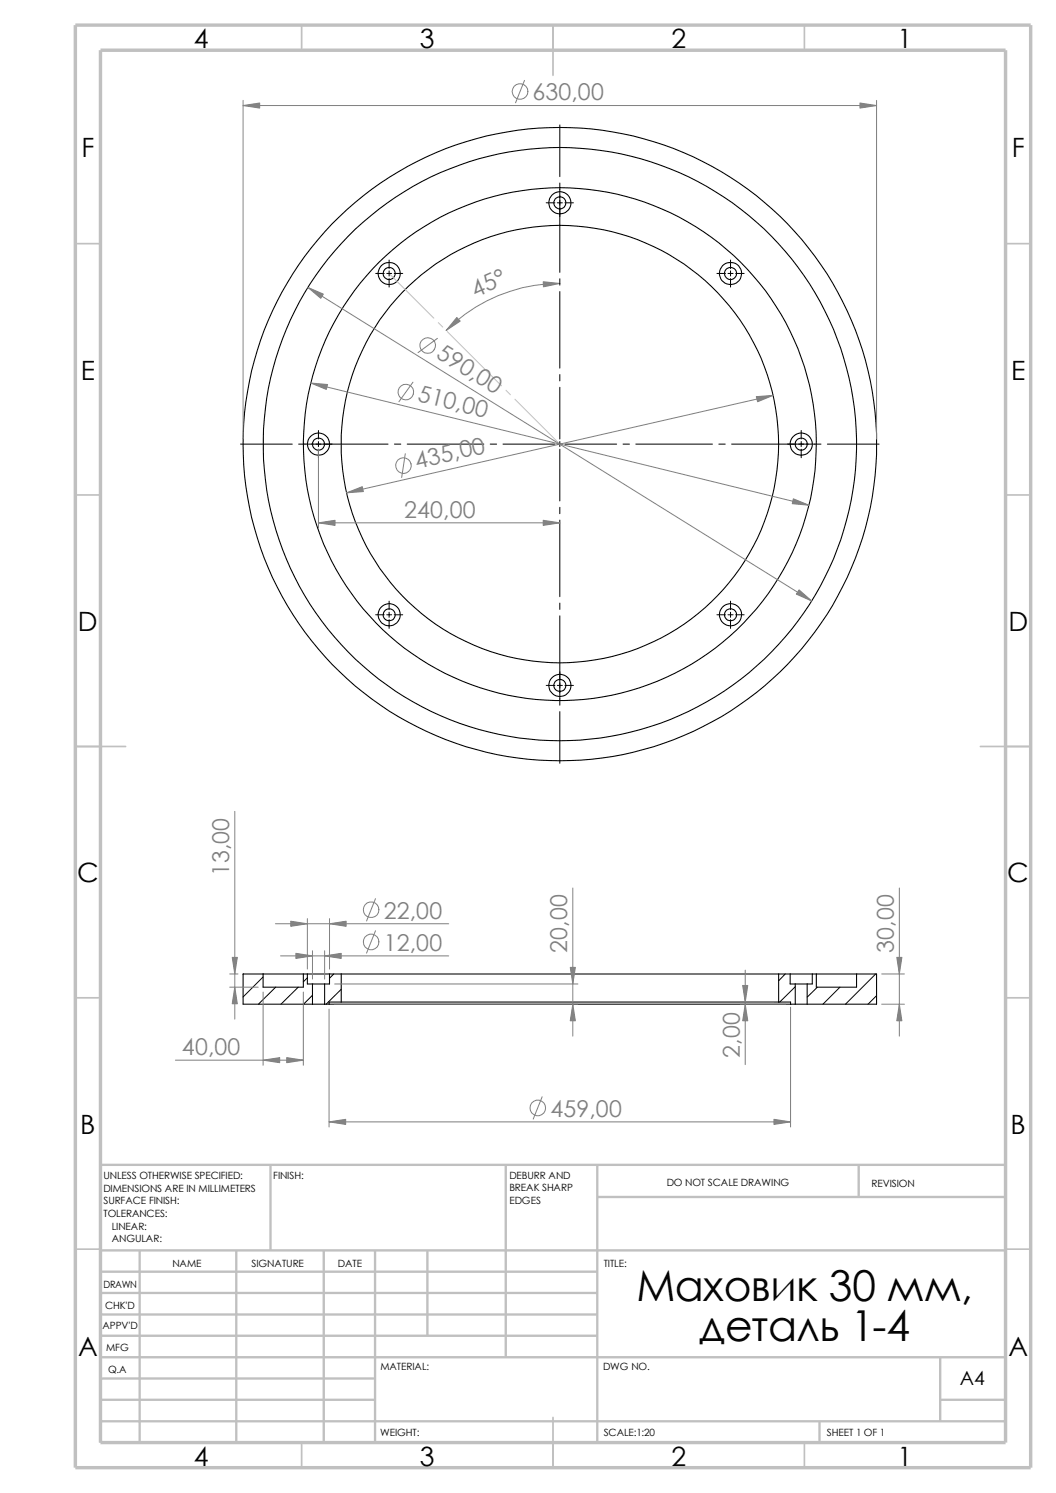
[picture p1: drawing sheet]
<svg xmlns="http://www.w3.org/2000/svg" width="210mm" height="297mm" viewBox="0 0 210 297" stroke-linecap="round" stroke-linejoin="round" font-family="sans-serif">
<g fill="none" stroke="#c0c0c0" stroke-width=".34">
<path d="M60 5v5M110 5v10M160 5v5M15 48.5h5M200 48.5h5M15 98.5h5M200 98.5h5M15 148.5h10M195 148.5h10M15 198.5h5M200 198.5h5M15 248.5h5"/>
<path d="M200 248.5h5M60 287v5M110 282v10M160 287v5"/>
</g>
<g fill="none" stroke="#c0c0c0" stroke-width=".47">
<path d="M53.8 231.7v17.1M100.6 231.7v38.3M118.8 231.7v55.3M118.8 238.1h81.2M170.8 231.7v6.4M200 231.7h-180v55.3M20 248.8h180M20 257.2h98.8M20 253h98.8M27.8 248.8v38.2M47 248.8v38.2M64.4 248.8v38.2"/>
<path d="M74.6 248.8v38.2M85 248.8v16.9M20 265.7h98.8M20 261.5h98.8M20 278.5h54.6M20 274.2h54.6M20 270h180M187 278.5h13M187 270v12.7M20 282.7h180M163 282.7v4.3"/>
</g>
<path d="M15 5h190v287h-190zM20 10h180v277h-180z" fill="none" stroke="#c0c0c0" stroke-width=".68" stroke-linecap="butt"/>
<g fill="none" stroke="#000" stroke-width=".21">
<path d="M52.3 193.8h8M52.3 193.8v2.6h8v-2.6M52.3 193.8h-4v6h13.8M60.3 193.8h.8M61.1 193.8v1.9h1M61.1 193.8h4.4M62.1 195.7h2.5M62.1 199.8h2.5M62.1 195.7v4.1M64.6 195.7v4.1M64.6 199.8h.8M65.4 199.8h91.8"/>
<path d="M65.5 193.8v1.9h-.9M65.5 193.8h2.4M67.9 193.8v5.5M67.9 199.3h-2.5v.5M67.9 193.8h87M67.9 199.3h87M154.9 193.8v5.5M154.9 199.3h2.3v.5M154.9 193.8h2.2M157.1 193.8h4.4M157.1 193.8v1.9h1.1M157.2 199.8h1"/>
<path d="M158.2 195.7h2.3M158.2 199.8h2.3M158.2 195.7v4.1M160.5 195.7v4.1M161.5 193.8v1.9h-1M161.5 193.8h.8M162.3 193.8v2.6h8v-2.6M162.3 193.8h8M170.3 193.8h4v6h-13.8"/>
<circle cx="77.4" cy="54.4" r="2.19"/>
<circle cx="77.4" cy="54.4" r="1.2"/>
<circle cx="111.3" cy="40.4" r="1.21"/>
<circle cx="111.4" cy="40.4" r="2.19"/>
<circle cx="145.3" cy="54.4" r="1.21"/>
<circle cx="145.3" cy="54.4" r="2.19"/>
<circle cx="63.3" cy="88.4" r="2.2"/>
<circle cx="63.3" cy="88.3" r="1.2"/>
<circle cx="111.3" cy="88.4" r="63"/>
<circle cx="111.3" cy="88.3" r="43.5"/>
<circle cx="111.3" cy="88.3" r="59"/>
<circle cx="111.3" cy="88.3" r="51"/>
<circle cx="159.3" cy="88.4" r="2.2"/>
<circle cx="159.3" cy="88.3" r="1.2"/>
<circle cx="77.4" cy="122.3" r="2.2"/>
<circle cx="77.4" cy="122.3" r="1.19"/>
<circle cx="111.3" cy="136.4" r="2.2"/>
<circle cx="111.3" cy="136.3" r="1.2"/>
<circle cx="145.3" cy="122.3" r="1.2"/>
<circle cx="145.3" cy="122.3" r="2.2"/>
</g>
<g fill="none" stroke="#000" stroke-width=".2">
<path d="M111.3 24.8v10.3M111.3 36.4v17.8M74.7 54.4h1.7M76.9 54.4h1M77.4 51.7v1.7M77.4 53.9v1M77.4 55.4v1.7M78.4 54.4h1.7M108.6 40.3h1.8M110.8 40.3h1M111.3 55.5v1.2M111.3 58v15.2"/>
<path d="M112.4 40.3h1.6M142.6 54.4h1.7M144.8 54.4h1M145.3 51.7v1.7M145.3 53.9v1M145.3 55.4v1.7M146.3 54.4h1.7M111.3 74.5v1.3M111.3 77v10.3M47.8 88.3h10.3M59.4 88.3h17.8M63.3 85.6v1.7"/>
<path d="M63.3 87.8v1.1M63.3 89.4v1.7M78.4 88.3h1.3M81 88.3h15.2M97.5 88.3h1.3M100 88.3h10.4M110.8 88.3h1M111.3 87.8v1.1M111.3 89.4v10.3M112.4 88.3h10.2M123.9 88.3h1.3M126.4 88.3h15.3"/>
<path d="M143 88.3h1.2M145.5 88.3h17.8M159.3 85.6v1.7M159.3 87.8v1.1M159.3 89.4v1.7M164.5 88.3h10.3M77.4 119.6v1.7M111.3 100.9v1.3M111.3 103.5v15.2M111.3 120v1.2M145.3 119.6v1.7M74.7 122.3h1.7"/>
<path d="M76.9 122.3h1M77.4 121.8v1M77.4 123.3v1.7M78.4 122.3h1.7M108.6 136.4h1.8M110.8 136.4h1M111.3 122.5v17.8M112.4 136.4h1.6M142.6 122.3h1.7M144.8 122.3h1M145.3 121.8v1M145.3 123.3v1.7"/>
<path d="M146.3 122.3h1.7M111.3 141.6v10.2M48.4 193.8h-.1M52.3 194.4l-4 3.9M54.8 196.4l-3.4 3.4M59.3 196.4l-3.4 3.4M61.1 194.5l-.8 .8M62.1 198l-1.7 1.8M66.4 193.8l-.9 .8M67.9 196.8l-3 3M156.2 193.8l-1.3 1.3M158.2 196.3l-3.1 3"/>
<path d="M162.6 196.4l-2.1 2M167 196.4l-3.3 3.4M174.2 193.8l-6.1 6M174.3 198.1l-1.7 1.7"/>
</g>
<path d="M77.4 54.4l8.9 8.9M87.2 64.2l.9 .9M88.9 66l10.8 10.8M100.6 77.6l.9 .9M102.4 79.4l8.9 8.9" fill="none" stroke="#c0c0c0" stroke-width=".2"/>
<g fill="none" stroke="#808080" stroke-width=".2">
<path d="M48.3 20v67.3M104.3 16l-1.8 4.4M174.3 20v67.3M48.3 21h126M61.3 57.2l100.1 62.3M111.3 56.4a31.8 31.8 0 0 0-22.6 9.3M61.8 76.2l99.1 24.3M82.1 76l-2.8 3.9M87 67.3l-3.9 2.8M153.8 78.7l-84.9 19.3M63.3 89.4v15.6M80.6 90.3l-.7 4.7"/>
<path d="M63.3 104h48M46.7 161.4v41.3M74.7 178.8l-1.8 4.4M113.9 176.7v29.4M178.9 176.7v29.4M45.7 193.8h1.6M45.7 196.4h5.7M52.3 197.4v14.5M54.8 183.8h34.4M55.8 190.2h33.4M60.3 197.4v14.5M61.1 182.8v10"/>
<path d="M62.1 189.1v5.7M64.6 189.1v5.7M65.5 182.8v10M66.5 199.8h48.4M66.5 195.7h48.4M74.7 185.2l-1.8 4.4M147.2 199.8h9.1M147.2 199.3h6.6M148.2 193v18.8M175.3 199.8h4.6M175.3 193.8h4.6M34.9 210.9h25.4"/>
<path d="M65.4 200.7v23.5M107.8 218.2l-1.8 4.4M157.2 200.4v23.8M65.4 223.2h91.8"/>
<circle cx="103.4" cy="18.2" r="1.56"/>
<circle cx="80.7" cy="78" r="1.56"/>
<circle cx="85.1" cy="68.7" r="1.55"/>
<circle cx="80.2" cy="92.6" r="1.55"/>
<circle cx="73.8" cy="181" r="1.56"/>
<circle cx="73.8" cy="187.4" r="1.55"/>
<circle cx="107" cy="220.4" r="1.55"/>
</g>
<g fill="#808080" stroke="#808080" stroke-width=".2">
<path d="M108 56l3.3 .4-3.2 .7z"/>
<path d="M90.8 63.2l.7 .7-2.8 1.8z"/>
<path d="M113.9 199.8l.5 3.3h-1z"/>
<path d="M113.4 192.4h1l-.5 3.3z"/>
<path d="M178.4 190.5h1l-.5 3.3z"/>
<path d="M178.9 199.8l.5 3.3h-1z"/>
<path d="M148.2 199.8l.5 3.3h-1z"/>
<path d="M147.7 196h1l-.5 3.3z"/>
<path d="M64.6 190.2l3.3-.5v1z"/>
<path d="M58.8 189.7l3.3 .5-3.3 .5z"/>
<path d="M46.7 196.4l.5 3.3h-1z"/>
<path d="M46.2 190.5h1l-.5 3.3z"/>
<path d="M57 210.4l3.3 .5-3.3 .5z"/>
<path d="M52.3 210.9l3.3-.5v1z"/>
<path d="M65.5 183.8l3.3-.5v1z"/>
<path d="M57.8 183.3l3.3 .5-3.3 .5z"/>
<path d="M65.4 223.2l3.3-.5v1z"/>
<path d="M153.9 222.7l3.3 .5-3.3 .5z"/>
<path d="M171 20.5l3.3 .5-3.3 .5z"/>
<path d="M48.3 21l3.3-.5v1z"/>
<path d="M150.4 78.9l3.4-.2-3.1 1.2z"/>
<path d="M68.9 98l3.2-1.2 .2 1z"/>
<path d="M61.8 76.2l3.4 .3-.3 1z"/>
<path d="M157.8 99.2l3.1 1.3-3.3-.3z"/>
<path d="M61.3 57.2l3 1.3-.5 .9z"/>
<path d="M158.9 117.3l2.5 2.2-3-1.3z"/>
<path d="M63.3 104l3.3-.5v1z"/>
<path d="M108 103.5l3.3 .5-3.3 .5z"/>
</g>
<g font-size="8.5">
<text x="126.6" y="258.7">Маховик 30 мм,</text>
<text x="139.1" y="266.9">деталь 1-4</text>
</g>
<g font-size="5.3">
<text x="38.5" y="9.6">4</text>
<text x="83.5" y="9.6">3</text>
<text x="133.5" y="9.6">2</text>
<text x="178.5" y="9.6">1</text>
<text x="16.2" y="31.3">F</text>
<text x="201.2" y="31.3">F</text>
<text x="16" y="75.6">E</text>
<text x="201.1" y="75.6">E</text>
<text x="15.5" y="125.6">D</text>
<text x="200.6" y="125.6">D</text>
<text x="15.3" y="175.6">C</text>
<text x="200.3" y="175.6">C</text>
<text x="16" y="225.6">B</text>
<text x="201" y="225.6">B</text>
<text x="15.5" y="269.8">A</text>
<text x="200.5" y="269.8">A</text>
<text x="38.5" y="291.6">4</text>
<text x="83.5" y="291.6">3</text>
<text x="133.5" y="291.6">2</text>
<text x="178.5" y="291.6">1</text>
</g>
<g font-size="4.6" fill="#808080">
<text x="105.9" y="20">630,00</text>
<text x="94.6" y="59.2" transform="rotate(-24 94.6 59.2)">45°</text>
<text x="86.5" y="71.1" transform="rotate(32 86.5 71.1)">590,00</text>
<text x="82.9" y="79.8" transform="rotate(14 82.9 79.8)">510,00</text>
<text x="82.9" y="93.2" transform="rotate(-13 82.9 93.2)">435,00</text>
<text x="80.4" y="103.1">240,00</text>
<text x="45.6" y="174.4" transform="rotate(-90 45.6 174.4)">13,00</text>
<text x="76.3" y="182.8">22,00</text>
<text x="76.3" y="189.2">12,00</text>
<text x="112.8" y="189.6" transform="rotate(-90 112.8 189.6)">20,00</text>
<text x="177.8" y="189.6" transform="rotate(-90 177.8 189.6)">30,00</text>
<text x="36.2" y="210">40,00</text>
<text x="147.1" y="210.5" transform="rotate(-90 147.1 210.5)">2,00</text>
<text x="109.5" y="222.2">459,00</text>
</g>
<text font-size="3.9" x="190.9" y="275.5">A4</text>
<g font-size="2">
<text x="20.6" y="234.6">UNLESS OTHERWISE SPECIFIED:</text>
<text x="20.6" y="237.1">DIMENSIONS ARE IN MILLIMETERS</text>
<text x="20.6" y="239.6">SURFACE FINISH:</text>
<text x="54.4" y="234.6">FINISH:</text>
<text x="101.3" y="237">BREAK SHARP</text>
<text x="101.3" y="239.5">EDGES</text>
<text x="101.3" y="234.5">DEBURR AND</text>
<text x="132.6" y="236">DO NOT SCALE DRAWING</text>
<text x="173.3" y="236.2">REVISION</text>
<text x="20.6" y="242.1">TOLERANCES:</text>
<text x="22.2" y="244.6">LINEAR:</text>
<text x="22.2" y="247.1">ANGULAR:</text>
<text x="50" y="252">SIGNATURE</text>
<text x="67.2" y="252">DATE</text>
<text x="120.1" y="252">TITLE:</text>
<text x="20.6" y="256.2">DRAWN</text>
<text x="34.3" y="252.1">NAME</text>
<text x="20.9" y="260.4">CHK'D</text>
<text x="20.4" y="264.5">APPV'D</text>
<text x="21.1" y="268.8">MFG</text>
<text x="21.5" y="273.1">Q.A</text>
<text x="75.6" y="272.5">MATERIAL:</text>
<text x="119.9" y="272.5">DWG NO.</text>
<text x="75.6" y="285.6">WEIGHT:</text>
<text x="120.1" y="285.6">SCALE:1:20</text>
<text x="164.5" y="285.6">SHEET 1 OF 1</text>
</g>
</svg>
